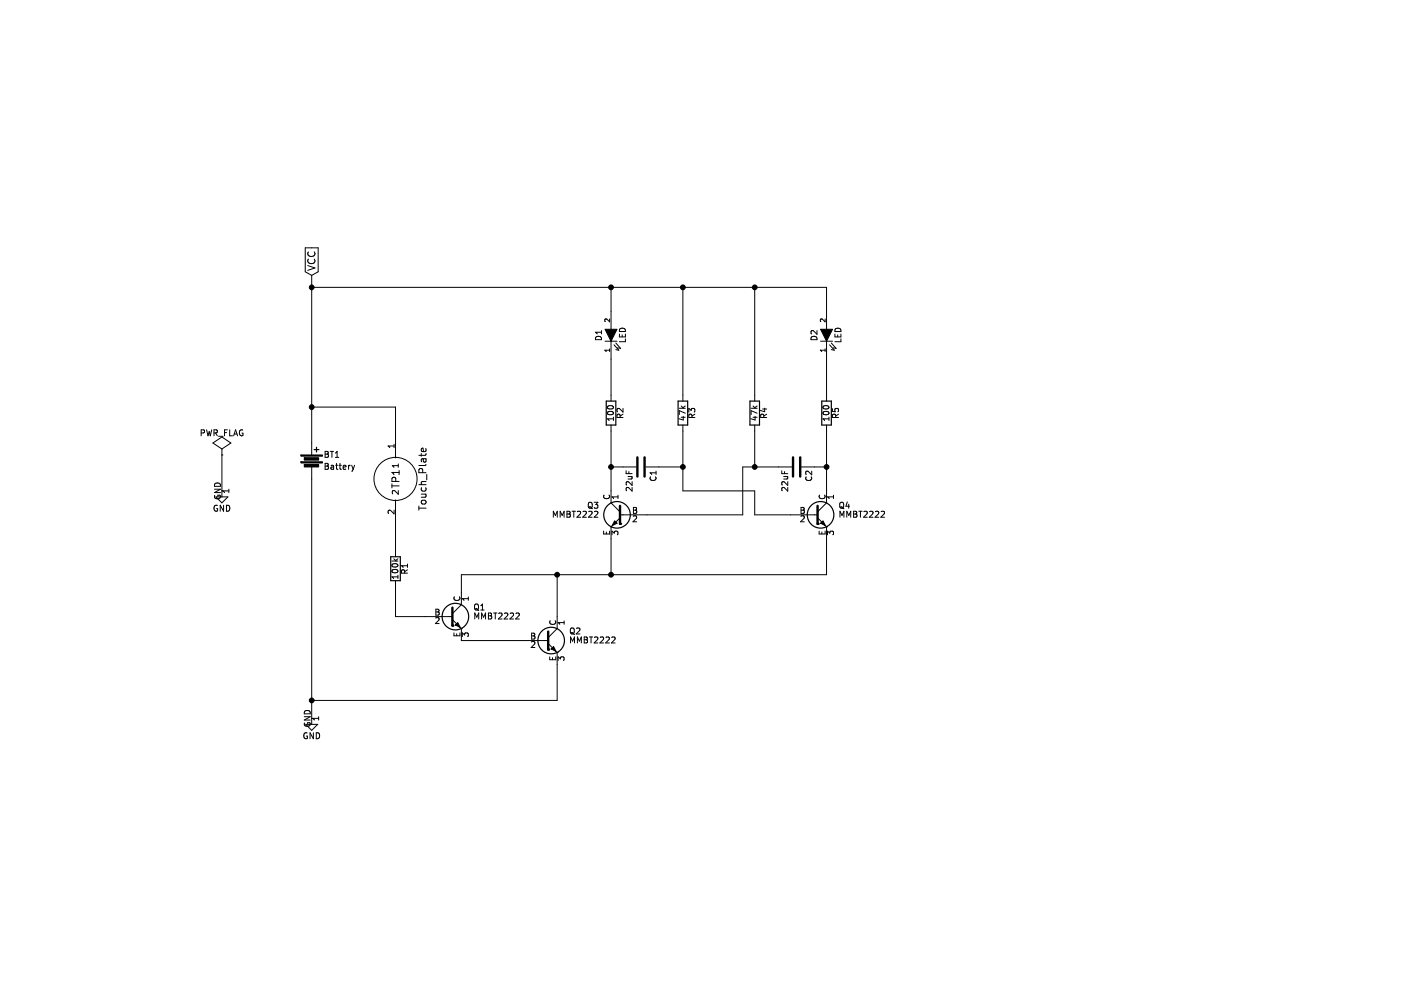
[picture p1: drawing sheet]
EESchema Schematic File Version 2
LIBS:power
LIBS:device
LIBS:transistors
LIBS:conn
LIBS:linear
LIBS:regul
LIBS:74xx
LIBS:cmos4000
LIBS:adc-dac
LIBS:memory
LIBS:xilinx
LIBS:microcontrollers
LIBS:dsp
LIBS:microchip
LIBS:analog_switches
LIBS:motorola
LIBS:texas
LIBS:intel
LIBS:audio
LIBS:interface
LIBS:digital-audio
LIBS:philips
LIBS:display
LIBS:cypress
LIBS:siliconi
LIBS:opto
LIBS:atmel
LIBS:contrib
LIBS:valves
LIBS:bb
LIBS:blinky-cache
EELAYER 25 0
EELAYER END
$Descr A4 11693 8268
encoding utf-8
Sheet 1 1
Title ""
Date ""
Rev ""
Comp ""
Comment1 ""
Comment2 ""
Comment3 ""
Comment4 ""
$EndDescr
$Comp
L BC547 Q1
U 1 1
P 3750 5150
F 0 "Q1" H 3950 5225 50  0000 L CNN
F 1 "MMBT2222" H 3950 5150 50  0000 L CNN
F 2 "bb:SOT-23" H 3950 5075 50  0000 L CIN
F 3 "" H 3750 5150 50  0000 L CNN
	1    3750 5150
	1    0    0    -1  
$EndComp
$Comp
L C C1
U 1 1
P 5350 3900
F 0 "C1" H 5375 4000 50  0000 L CNN
F 1 "22uF" H 5375 3800 50  0000 L CNN
F 2 "Capacitors_SMD:C_0805_HandSoldering" H 5388 3750 30  0001 C CNN
F 3 "" H 5350 3900 60  0000 C CNN
	1    5350 3900
	0    1    1    0   
$EndComp
$Comp
L C C2
U 1 1
P 6650 3900
F 0 "C2" H 6675 4000 50  0000 L CNN
F 1 "22uF" H 6675 3800 50  0000 L CNN
F 2 "Capacitors_SMD:C_0805_HandSoldering" H 6688 3750 30  0001 C CNN
F 3 "" H 6650 3900 60  0000 C CNN
	1    6650 3900
	0    1    1    0   
$EndComp
$Comp
L R R2
U 1 1
P 5100 3450
F 0 "R2" V 5180 3450 50  0000 C CNN
F 1 "100" V 5100 3450 50  0000 C CNN
F 2 "Resistors_SMD:R_0805_HandSoldering" V 5030 3450 30  0001 C CNN
F 3 "" H 5100 3450 30  0000 C CNN
	1    5100 3450
	1    0    0    -1  
$EndComp
$Comp
L R R3
U 1 1
P 5700 3450
F 0 "R3" V 5780 3450 50  0000 C CNN
F 1 "47k" V 5700 3450 50  0000 C CNN
F 2 "Resistors_SMD:R_0805_HandSoldering" V 5630 3450 30  0001 C CNN
F 3 "" H 5700 3450 30  0000 C CNN
	1    5700 3450
	1    0    0    -1  
$EndComp
$Comp
L R R4
U 1 1
P 6300 3450
F 0 "R4" V 6380 3450 50  0000 C CNN
F 1 "47k" V 6300 3450 50  0000 C CNN
F 2 "Resistors_SMD:R_0805_HandSoldering" V 6230 3450 30  0001 C CNN
F 3 "" H 6300 3450 30  0000 C CNN
	1    6300 3450
	1    0    0    -1  
$EndComp
$Comp
L R R5
U 1 1
P 6900 3450
F 0 "R5" V 6980 3450 50  0000 C CNN
F 1 "100" V 6900 3450 50  0000 C CNN
F 2 "Resistors_SMD:R_0805_HandSoldering" V 6830 3450 30  0001 C CNN
F 3 "" H 6900 3450 30  0000 C CNN
	1    6900 3450
	1    0    0    -1  
$EndComp
$Comp
L R R1
U 1 1
P 3300 4750
F 0 "R1" V 3380 4750 50  0000 C CNN
F 1 "100k" V 3300 4750 50  0000 C CNN
F 2 "Resistors_SMD:R_0805_HandSoldering" V 3230 4750 30  0001 C CNN
F 3 "" H 3300 4750 30  0000 C CNN
	1    3300 4750
	1    0    0    -1  
$EndComp
$Comp
L LED D1
U 1 1
P 5100 2800
F 0 "D1" H 5100 2900 50  0000 C CNN
F 1 "LED" H 5100 2700 50  0000 C CNN
F 2 "bb:LED-1206" H 5100 2800 60  0001 C CNN
F 3 "" H 5100 2800 60  0000 C CNN
	1    5100 2800
	0    -1   -1   0   
$EndComp
$Comp
L LED D2
U 1 1
P 6900 2800
F 0 "D2" H 6900 2900 50  0000 C CNN
F 1 "LED" H 6900 2700 50  0000 C CNN
F 2 "bb:LED-1206" H 6900 2800 60  0001 C CNN
F 3 "" H 6900 2800 60  0000 C CNN
	1    6900 2800
	0    -1   -1   0   
$EndComp
$Comp
L BC547 Q3
U 1 1
P 5200 4300
F 0 "Q3" H 5400 4375 50  0000 L CNN
F 1 "MMBT2222" H 5400 4300 50  0000 L CNN
F 2 "bb:SOT-23" H 5400 4225 50  0000 L CIN
F 3 "" H 5200 4300 50  0000 L CNN
	1    5200 4300
	-1   0    0    -1  
$EndComp
$Comp
L BC547 Q4
U 1 1
P 6800 4300
F 0 "Q4" H 7000 4375 50  0000 L CNN
F 1 "MMBT2222" H 7000 4300 50  0000 L CNN
F 2 "bb:SOT-23" H 7000 4225 50  0000 L CIN
F 3 "" H 6800 4300 50  0000 L CNN
	1    6800 4300
	1    0    0    -1  
$EndComp
$Comp
L BC547 Q2
U 1 1
P 4550 5350
F 0 "Q2" H 4750 5425 50  0000 L CNN
F 1 "MMBT2222" H 4750 5350 50  0000 L CNN
F 2 "bb:SOT-23" H 4750 5275 50  0000 L CIN
F 3 "" H 4550 5350 50  0000 L CNN
	1    4550 5350
	1    0    0    -1  
$EndComp
Wire Wire Line
	3850 5350 4350 5350
Wire Wire Line
	3850 4800 3850 4950
Wire Wire Line
	3850 4800 6900 4800
Wire Wire Line
	4650 4800 4650 5150
Wire Wire Line
	2600 2300 2600 3700
Wire Wire Line
	5100 2400 5100 2600
Wire Wire Line
	6900 2400 6900 2600
Connection ~ 5100 2400
Wire Wire Line
	6900 3000 6900 3300
Wire Wire Line
	5100 3000 5100 3300
Wire Wire Line
	5100 4800 5100 4500
Connection ~ 4650 4800
Wire Wire Line
	6900 4800 6900 4500
Connection ~ 5100 4800
Wire Wire Line
	2600 4000 2600 6000
Wire Wire Line
	2600 5850 4650 5850
Wire Wire Line
	4650 5850 4650 5550
$Comp
L PWR_FLAG #FLG01
U 1 1
P 1850 3800
F 0 "#FLG01" H 1850 3895 50  0001 C CNN
F 1 "PWR_FLAG" H 1850 3980 50  0000 C CNN
F 2 "" H 1850 3800 60  0000 C CNN
F 3 "" H 1850 3800 60  0000 C CNN
	1    1850 3800
	1    0    0    -1  
$EndComp
$Comp
L GND #PWR02
U 1 1
P 1850 4100
F 0 "#PWR02" H 1850 3850 50  0001 C CNN
F 1 "GND" H 1850 3950 50  0000 C CNN
F 2 "" H 1850 4100 60  0000 C CNN
F 3 "" H 1850 4100 60  0000 C CNN
	1    1850 4100
	1    0    0    -1  
$EndComp
Wire Wire Line
	1850 3800 1850 4100
$Comp
L GND #PWR03
U 1 1
P 2600 6000
F 0 "#PWR03" H 2600 5750 50  0001 C CNN
F 1 "GND" H 2600 5850 50  0000 C CNN
F 2 "" H 2600 6000 60  0000 C CNN
F 3 "" H 2600 6000 60  0000 C CNN
	1    2600 6000
	1    0    0    -1  
$EndComp
Connection ~ 2600 5850
Wire Wire Line
	3300 4900 3300 5150
Wire Wire Line
	3300 5150 3550 5150
Wire Wire Line
	5100 3600 5100 4100
Wire Wire Line
	5200 3900 5100 3900
Connection ~ 5100 3900
Wire Wire Line
	5700 2400 5700 3300
Connection ~ 5700 2400
Wire Wire Line
	5700 3600 5700 4100
Wire Wire Line
	5700 3900 5500 3900
Wire Wire Line
	5700 4100 6300 4100
Wire Wire Line
	6300 4100 6300 4300
Wire Wire Line
	6300 4300 6600 4300
Connection ~ 5700 3900
Wire Wire Line
	6300 2400 6300 3300
Connection ~ 6300 2400
Wire Wire Line
	6900 3600 6900 4100
Wire Wire Line
	6800 3900 6900 3900
Connection ~ 6900 3900
Wire Wire Line
	6300 3600 6300 3900
Wire Wire Line
	6200 3900 6500 3900
Wire Wire Line
	6200 3900 6200 4300
Wire Wire Line
	6200 4300 5400 4300
Connection ~ 6300 3900
$Comp
L Touch_Plate TP1
U 1 1
P 3300 4000
F 0 "TP1" H 3300 4000 60  0000 C CNN
F 1 "Touch_Plate" H 3300 4225 60  0000 C CNN
F 2 "bb:TouchPlate-10mm" H 3300 4000 60  0001 C CNN
F 3 "" H 3300 4000 60  0000 C CNN
	1    3300 4000
	0    1    1    0   
$EndComp
Wire Wire Line
	3300 3400 2600 3400
Connection ~ 2600 3400
Wire Wire Line
	3300 3400 3300 3625
Wire Wire Line
	3300 4375 3300 4600
Wire Wire Line
	2600 2400 6900 2400
Connection ~ 2600 2400
Text GLabel 2600 2300 1    60   Input ~ 0
VCC
$Comp
L Battery BT1
U 1 1
P 2600 3850
F 0 "BT1" H 2700 3900 50  0000 L CNN
F 1 "Battery" H 2700 3800 50  0000 L CNN
F 2 "bb:CR2032-SMD" V 2600 3890 60  0001 C CNN
F 3 "" V 2600 3890 60  0000 C CNN
	1    2600 3850
	1    0    0    -1  
$EndComp
$EndSCHEMATC
